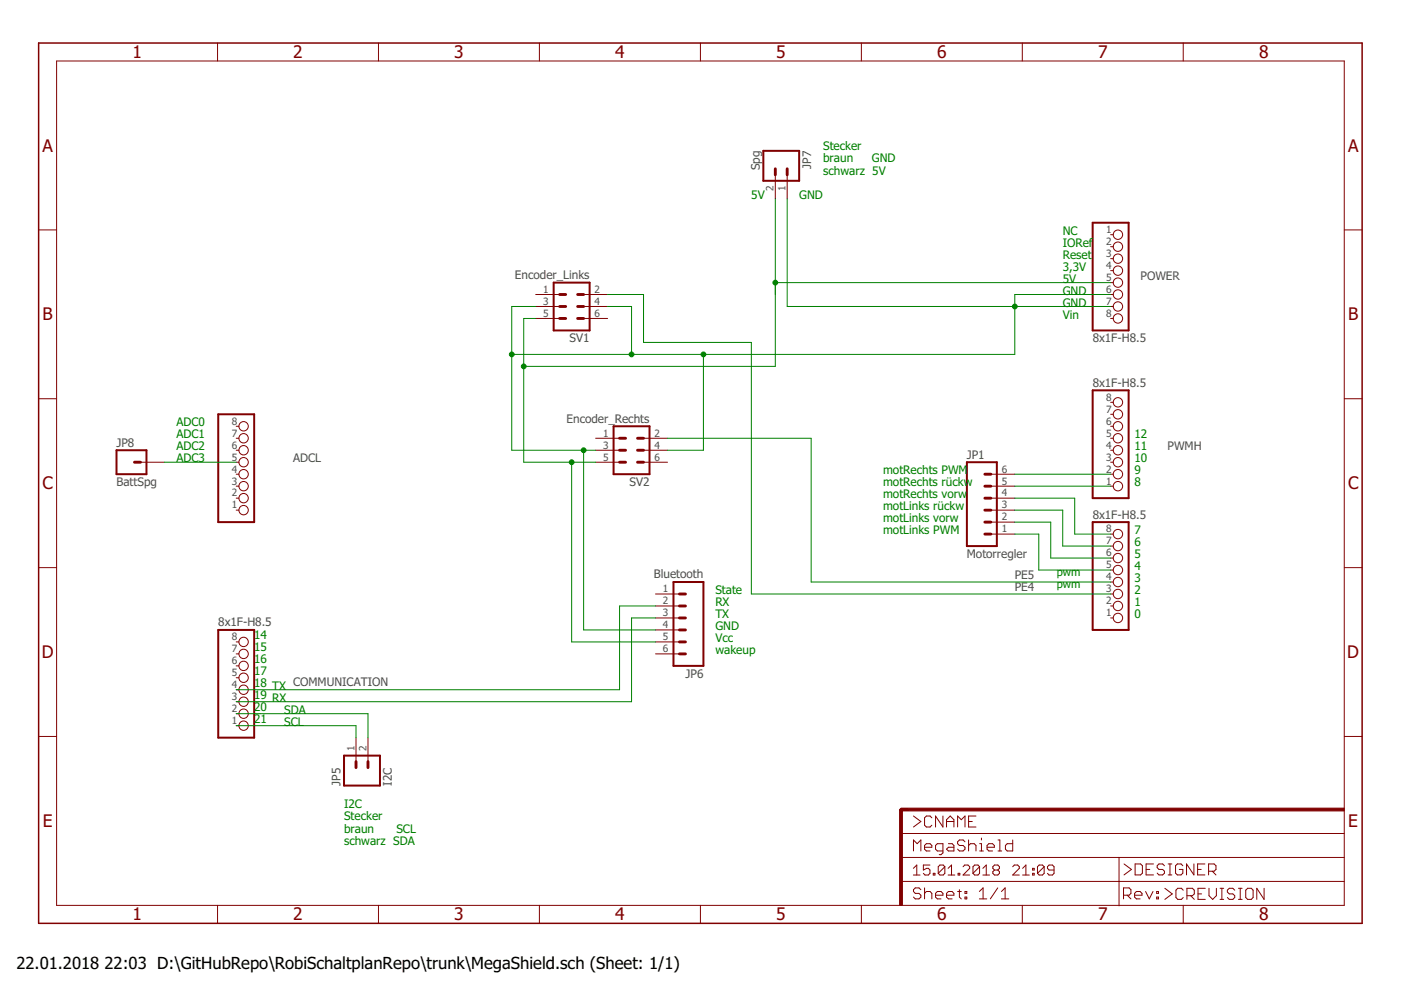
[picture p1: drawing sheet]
<?xml version="1.0" encoding="utf-8"?>
<!DOCTYPE eagle SYSTEM "eagle.dtd">
<!--
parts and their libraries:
SparkFun-Aesthetics: Licensing: Creative Commons ShareAlike 4.0 International - https://creativecommons.org/licenses/by-sa/4.0
-->
<eagle version="8.5.1">
<drawing>
<settings>
<setting alwaysvectorfont="no"/>
<setting keepoldvectorfont="yes"/>
<setting verticaltext="up"/>
</settings>
<grid distance="0.1" unitdist="inch" unit="inch" style="lines" multiple="1" display="no" altdistance="0.01" altunitdist="inch" altunit="inch"/>
<schematic xreflabel="%F%N/%S.%C%R" xrefpart="/%S.%C%R">
<libraries>
<library name="SparkFun-Aesthetics">
<symbols>
<symbol name="FR-A4L">
<rectangle x1="178.7652" y1="0" x2="179.3748" y2="20.32" layer="94"/>
<rectangle x1="225.7552" y1="-26.67" x2="226.3648" y2="67.31" layer="94" rot="R90"/>
<wire x1="225.29" y1="-0.1" x2="225.29" y2="5.08" width="0.1016" layer="94"/>
<wire x1="225.29" y1="5.08" x2="273.05" y2="5.08" width="0.1016" layer="94"/>
<wire x1="225.29" y1="5.08" x2="179.07" y2="5.08" width="0.1016" layer="94"/>
<wire x1="179.07" y1="10.16" x2="225.29" y2="10.16" width="0.1016" layer="94"/>
<wire x1="225.29" y1="10.16" x2="273.05" y2="10.16" width="0.1016" layer="94"/>
<wire x1="179.07" y1="15.24" x2="273.05" y2="15.24" width="0.1016" layer="94"/>
<wire x1="225.29" y1="5.08" x2="225.29" y2="10.16" width="0.1016" layer="94"/>
<wire x1="179.07" y1="19.05" x2="179.07" y2="20.32" width="0.6096" layer="94"/>
<wire x1="179.07" y1="20.32" x2="180.34" y2="20.32" width="0.6096" layer="94"/>
<text x="181.61" y="11.43" size="2.54" layer="94" font="vector">&gt;DRAWING_NAME</text>
<text x="181.61" y="6.35" size="2.286" layer="94" font="vector">&gt;LAST_DATE_TIME</text>
<text x="195.58" y="1.27" size="2.54" layer="94" font="vector">&gt;SHEET</text>
<text x="181.61" y="1.27" size="2.54" layer="94" font="vector">Sheet:</text>
<text x="181.61" y="16.51" size="2.54" layer="94" font="vector">&gt;CNAME</text>
<text x="226.16" y="1.27" size="2.54" layer="94" font="vector">Rev:</text>
<text x="226.26" y="6.35" size="2.54" layer="94" font="vector">&gt;DESIGNER</text>
<text x="234.92" y="1.17" size="2.54" layer="94" font="vector">&gt;CREVISION</text>
<frame x1="-3.81" y1="-3.81" x2="276.86" y2="182.88" columns="8" rows="5" layer="94"/>
</symbol>
</symbols>
<devicesets>
<deviceset name="FRAME-A4L" prefix="FRAME">
<gates>
<gate name="G$1" symbol="FR-A4L" x="0" y="0"/>
</gates>
<devices>
<device name="">
<technologies>
<technology name=""/>
</technologies>
</device>
</devices>
</deviceset>
</devicesets>
</library>
<library name="SparkFun-Connectors">
<symbols>
<symbol name="M02">
<wire x1="3.81" y1="-2.54" x2="-2.54" y2="-2.54" width="0.4064" layer="94"/>
<wire x1="1.27" y1="2.54" x2="2.54" y2="2.54" width="0.6096" layer="94"/>
<wire x1="1.27" y1="0" x2="2.54" y2="0" width="0.6096" layer="94"/>
<wire x1="-2.54" y1="5.08" x2="-2.54" y2="-2.54" width="0.4064" layer="94"/>
<wire x1="3.81" y1="-2.54" x2="3.81" y2="5.08" width="0.4064" layer="94"/>
<wire x1="-2.54" y1="5.08" x2="3.81" y2="5.08" width="0.4064" layer="94"/>
<text x="-2.54" y="-5.08" size="1.778" layer="96">&gt;VALUE</text>
<text x="-2.54" y="5.842" size="1.778" layer="95">&gt;NAME</text>
<pin name="1" x="7.62" y="0" visible="pad" length="middle" direction="pas" swaplevel="1" rot="R180"/>
<pin name="2" x="7.62" y="2.54" visible="pad" length="middle" direction="pas" swaplevel="1" rot="R180"/>
</symbol>
<symbol name="M06">
<wire x1="1.27" y1="-7.62" x2="-5.08" y2="-7.62" width="0.4064" layer="94"/>
<wire x1="-1.27" y1="0" x2="0" y2="0" width="0.6096" layer="94"/>
<wire x1="-1.27" y1="-2.54" x2="0" y2="-2.54" width="0.6096" layer="94"/>
<wire x1="-1.27" y1="-5.08" x2="0" y2="-5.08" width="0.6096" layer="94"/>
<wire x1="-5.08" y1="10.16" x2="-5.08" y2="-7.62" width="0.4064" layer="94"/>
<wire x1="1.27" y1="-7.62" x2="1.27" y2="10.16" width="0.4064" layer="94"/>
<wire x1="-5.08" y1="10.16" x2="1.27" y2="10.16" width="0.4064" layer="94"/>
<wire x1="-1.27" y1="5.08" x2="0" y2="5.08" width="0.6096" layer="94"/>
<wire x1="-1.27" y1="2.54" x2="0" y2="2.54" width="0.6096" layer="94"/>
<wire x1="-1.27" y1="7.62" x2="0" y2="7.62" width="0.6096" layer="94"/>
<text x="-5.08" y="-10.16" size="1.778" layer="96">&gt;VALUE</text>
<text x="-5.08" y="10.922" size="1.778" layer="95">&gt;NAME</text>
<pin name="1" x="5.08" y="-5.08" visible="pad" length="middle" direction="pas" swaplevel="1" rot="R180"/>
<pin name="2" x="5.08" y="-2.54" visible="pad" length="middle" direction="pas" swaplevel="1" rot="R180"/>
<pin name="3" x="5.08" y="0" visible="pad" length="middle" direction="pas" swaplevel="1" rot="R180"/>
<pin name="4" x="5.08" y="2.54" visible="pad" length="middle" direction="pas" swaplevel="1" rot="R180"/>
<pin name="5" x="5.08" y="5.08" visible="pad" length="middle" direction="pas" swaplevel="1" rot="R180"/>
<pin name="6" x="5.08" y="7.62" visible="pad" length="middle" direction="pas" swaplevel="1" rot="R180"/>
</symbol>
<symbol name="M01">
<wire x1="3.81" y1="-2.54" x2="-2.54" y2="-2.54" width="0.4064" layer="94"/>
<wire x1="1.27" y1="0" x2="2.54" y2="0" width="0.6096" layer="94"/>
<wire x1="-2.54" y1="2.54" x2="-2.54" y2="-2.54" width="0.4064" layer="94"/>
<wire x1="3.81" y1="-2.54" x2="3.81" y2="2.54" width="0.4064" layer="94"/>
<wire x1="-2.54" y1="2.54" x2="3.81" y2="2.54" width="0.4064" layer="94"/>
<text x="-2.54" y="-5.08" size="1.778" layer="96">&gt;VALUE</text>
<text x="-2.54" y="3.302" size="1.778" layer="95">&gt;NAME</text>
<pin name="1" x="7.62" y="0" visible="off" length="middle" direction="pas" swaplevel="1" rot="R180"/>
</symbol>
</symbols>
<devicesets>
<deviceset name="M02" prefix="JP">
<gates>
<gate name="G$1" symbol="M02" x="-2.54" y="0"/>
</gates>
<devices>
<device name="PTH" package="1X02">
<connects>
<connect gate="G$1" pin="1" pad="1"/>
<connect gate="G$1" pin="2" pad="2"/>
</connects>
<technologies>
<technology name=""/>
</technologies>
</device>
<device name="POLAR" package="MOLEX-1X2">
<connects>
<connect gate="G$1" pin="1" pad="1"/>
<connect gate="G$1" pin="2" pad="2"/>
</connects>
<technologies>
<technology name=""/>
</technologies>
</device>
<device name="3.5MM" package="SCREWTERMINAL-3.5MM-2">
<connects>
<connect gate="G$1" pin="1" pad="1"/>
<connect gate="G$1" pin="2" pad="2"/>
</connects>
<technologies>
<technology name="">
<attribute name="PROD_ID" value="CONN-08399" constant="no"/>
</technology>
</technologies>
</device>
<device name="-JST-2MM-SMT" package="JST-2-SMD">
<connects>
<connect gate="G$1" pin="1" pad="2"/>
<connect gate="G$1" pin="2" pad="1"/>
</connects>
<technologies>
<technology name="">
<attribute name="PROD_ID" value="CONN-08352"/>
</technology>
</technologies>
</device>
<device name="PTH2" package="1X02_BIG">
<connects>
<connect gate="G$1" pin="1" pad="P$1"/>
<connect gate="G$1" pin="2" pad="P$2"/>
</connects>
<technologies>
<technology name=""/>
</technologies>
</device>
<device name="4UCON-15767" package="JST-2-SMD-VERT">
<connects>
<connect gate="G$1" pin="1" pad="GND"/>
<connect gate="G$1" pin="2" pad="VCC"/>
</connects>
<technologies>
<technology name=""/>
</technologies>
</device>
<device name="ROCKER" package="R_SW_TH">
<connects>
<connect gate="G$1" pin="1" pad="P$3"/>
<connect gate="G$1" pin="2" pad="P$4"/>
</connects>
<technologies>
<technology name=""/>
</technologies>
</device>
<device name="5MM" package="SCREWTERMINAL-5MM-2">
<connects>
<connect gate="G$1" pin="1" pad="1"/>
<connect gate="G$1" pin="2" pad="2"/>
</connects>
<technologies>
<technology name="">
<attribute name="STOREFRONT_ID" value="PRT-08432" constant="no"/>
</technology>
</technologies>
</device>
<device name="LOCK" package="1X02_LOCK">
<connects>
<connect gate="G$1" pin="1" pad="1"/>
<connect gate="G$1" pin="2" pad="2"/>
</connects>
<technologies>
<technology name=""/>
</technologies>
</device>
<device name="POLAR_LOCK" package="MOLEX-1X2_LOCK">
<connects>
<connect gate="G$1" pin="1" pad="1"/>
<connect gate="G$1" pin="2" pad="2"/>
</connects>
<technologies>
<technology name=""/>
</technologies>
</device>
<device name="LOCK_LONGPADS" package="1X02_LOCK_LONGPADS">
<connects>
<connect gate="G$1" pin="1" pad="1"/>
<connect gate="G$1" pin="2" pad="2"/>
</connects>
<technologies>
<technology name=""/>
</technologies>
</device>
<device name="3.5MM_LOCK" package="SCREWTERMINAL-3.5MM-2_LOCK">
<connects>
<connect gate="G$1" pin="1" pad="1"/>
<connect gate="G$1" pin="2" pad="2"/>
</connects>
<technologies>
<technology name="">
<attribute name="PROD_ID" value="CONN-08399" constant="no"/>
</technology>
</technologies>
</device>
<device name="PTH3" package="1X02_LONGPADS">
<connects>
<connect gate="G$1" pin="1" pad="1"/>
<connect gate="G$1" pin="2" pad="2"/>
</connects>
<technologies>
<technology name=""/>
</technologies>
</device>
<device name="1X02_NO_SILK" package="1X02_NO_SILK">
<connects>
<connect gate="G$1" pin="1" pad="1"/>
<connect gate="G$1" pin="2" pad="2"/>
</connects>
<technologies>
<technology name=""/>
</technologies>
</device>
<device name="JST-PTH-2" package="JST-2-PTH">
<connects>
<connect gate="G$1" pin="1" pad="1"/>
<connect gate="G$1" pin="2" pad="2"/>
</connects>
<technologies>
<technology name="">
<attribute name="PROD_ID" value="CONN-09863" constant="no"/>
<attribute name="SKU" value="PRT-09914" constant="no"/>
</technology>
</technologies>
</device>
<device name="PTH4" package="1X02_XTRA_BIG">
<connects>
<connect gate="G$1" pin="1" pad="1"/>
<connect gate="G$1" pin="2" pad="2"/>
</connects>
<technologies>
<technology name=""/>
</technologies>
</device>
<device name="POGO_PIN_HOLES_ONLY" package="1X02_PP_HOLES_ONLY">
<connects>
<connect gate="G$1" pin="1" pad="1"/>
<connect gate="G$1" pin="2" pad="2"/>
</connects>
<technologies>
<technology name=""/>
</technologies>
</device>
<device name="3.5MM-NO_SILK" package="SCREWTERMINAL-3.5MM-2-NS">
<connects>
<connect gate="G$1" pin="1" pad="1"/>
<connect gate="G$1" pin="2" pad="2"/>
</connects>
<technologies>
<technology name="">
<attribute name="PROD_ID" value="CONN-08399" constant="no"/>
</technology>
</technologies>
</device>
<device name="-JST-2-PTH-NO_SILK" package="JST-2-PTH-NS">
<connects>
<connect gate="G$1" pin="1" pad="1"/>
<connect gate="G$1" pin="2" pad="2"/>
</connects>
<technologies>
<technology name=""/>
</technologies>
</device>
<device name="JST-PTH-2-KIT" package="JST-2-PTH-KIT">
<connects>
<connect gate="G$1" pin="1" pad="1"/>
<connect gate="G$1" pin="2" pad="2"/>
</connects>
<technologies>
<technology name=""/>
</technologies>
</device>
<device name="SPRING-2.54-RA" package="SPRINGTERMINAL-2.54MM-2">
<connects>
<connect gate="G$1" pin="1" pad="1"/>
<connect gate="G$1" pin="2" pad="2"/>
</connects>
<technologies>
<technology name=""/>
</technologies>
</device>
<device name="2.54MM_SCREWTERM" package="1X02_2.54_SCREWTERM">
<connects>
<connect gate="G$1" pin="1" pad="P1"/>
<connect gate="G$1" pin="2" pad="P2"/>
</connects>
<technologies>
<technology name=""/>
</technologies>
</device>
<device name="JST-PTH-VERT" package="JST-2-PTH-VERT">
<connects>
<connect gate="G$1" pin="1" pad="1"/>
<connect gate="G$1" pin="2" pad="2"/>
</connects>
<technologies>
<technology name=""/>
</technologies>
</device>
</devices>
</deviceset>
<deviceset name="M06" prefix="JP" uservalue="yes">
<gates>
<gate name="G$1" symbol="M06" x="-2.54" y="0"/>
</gates>
<devices>
<device name="SILK_FEMALE_PTH" package="1X06">
<connects>
<connect gate="G$1" pin="1" pad="1"/>
<connect gate="G$1" pin="2" pad="2"/>
<connect gate="G$1" pin="3" pad="3"/>
<connect gate="G$1" pin="4" pad="4"/>
<connect gate="G$1" pin="5" pad="5"/>
<connect gate="G$1" pin="6" pad="6"/>
</connects>
<technologies>
<technology name="">
<attribute name="PROD_ID" value="CONN-08437"/>
</technology>
</technologies>
</device>
<device name="POLAR" package="MOLEX-1X6">
<connects>
<connect gate="G$1" pin="1" pad="1"/>
<connect gate="G$1" pin="2" pad="2"/>
<connect gate="G$1" pin="3" pad="3"/>
<connect gate="G$1" pin="4" pad="4"/>
<connect gate="G$1" pin="5" pad="5"/>
<connect gate="G$1" pin="6" pad="6"/>
</connects>
<technologies>
<technology name=""/>
</technologies>
</device>
<device name="RA" package="MOLEX-1X6-RA">
<connects>
<connect gate="G$1" pin="1" pad="1"/>
<connect gate="G$1" pin="2" pad="2"/>
<connect gate="G$1" pin="3" pad="3"/>
<connect gate="G$1" pin="4" pad="4"/>
<connect gate="G$1" pin="5" pad="5"/>
<connect gate="G$1" pin="6" pad="6"/>
</connects>
<technologies>
<technology name=""/>
</technologies>
</device>
<device name="SMD" package="1X06-SMD">
<connects>
<connect gate="G$1" pin="1" pad="1"/>
<connect gate="G$1" pin="2" pad="2"/>
<connect gate="G$1" pin="3" pad="3"/>
<connect gate="G$1" pin="4" pad="4"/>
<connect gate="G$1" pin="5" pad="5"/>
<connect gate="G$1" pin="6" pad="6"/>
</connects>
<technologies>
<technology name="">
<attribute name="PROD_ID" value="CONN-08971" constant="no"/>
<attribute name="VALUE" value="RA 6Pin SMD" constant="no"/>
</technology>
</technologies>
</device>
<device name="LOCK" package="1X06_LOCK">
<connects>
<connect gate="G$1" pin="1" pad="1"/>
<connect gate="G$1" pin="2" pad="2"/>
<connect gate="G$1" pin="3" pad="3"/>
<connect gate="G$1" pin="4" pad="4"/>
<connect gate="G$1" pin="5" pad="5"/>
<connect gate="G$1" pin="6" pad="6"/>
</connects>
<technologies>
<technology name=""/>
</technologies>
</device>
<device name="LOCK_LONGPADS" package="1X06_LOCK_LONGPADS">
<connects>
<connect gate="G$1" pin="1" pad="1"/>
<connect gate="G$1" pin="2" pad="2"/>
<connect gate="G$1" pin="3" pad="3"/>
<connect gate="G$1" pin="4" pad="4"/>
<connect gate="G$1" pin="5" pad="5"/>
<connect gate="G$1" pin="6" pad="6"/>
</connects>
<technologies>
<technology name=""/>
</technologies>
</device>
<device name="POLAR_LOCK" package="MOLEX-1X6_LOCK">
<connects>
<connect gate="G$1" pin="1" pad="1"/>
<connect gate="G$1" pin="2" pad="2"/>
<connect gate="G$1" pin="3" pad="3"/>
<connect gate="G$1" pin="4" pad="4"/>
<connect gate="G$1" pin="5" pad="5"/>
<connect gate="G$1" pin="6" pad="6"/>
</connects>
<technologies>
<technology name=""/>
</technologies>
</device>
<device name="RA_LOCK" package="MOLEX-1X6-RA_LOCK">
<connects>
<connect gate="G$1" pin="1" pad="1"/>
<connect gate="G$1" pin="2" pad="2"/>
<connect gate="G$1" pin="3" pad="3"/>
<connect gate="G$1" pin="4" pad="4"/>
<connect gate="G$1" pin="5" pad="5"/>
<connect gate="G$1" pin="6" pad="6"/>
</connects>
<technologies>
<technology name=""/>
</technologies>
</device>
<device name="SIP_LOCK" package="1X06-SIP_LOCK">
<connects>
<connect gate="G$1" pin="1" pad="1"/>
<connect gate="G$1" pin="2" pad="2"/>
<connect gate="G$1" pin="3" pad="3"/>
<connect gate="G$1" pin="4" pad="4"/>
<connect gate="G$1" pin="5" pad="5"/>
<connect gate="G$1" pin="6" pad="6"/>
</connects>
<technologies>
<technology name=""/>
</technologies>
</device>
<device name="FEMALE_LOCK" package="1X06_FEMALE_LOCK.010">
<connects>
<connect gate="G$1" pin="1" pad="1"/>
<connect gate="G$1" pin="2" pad="2"/>
<connect gate="G$1" pin="3" pad="3"/>
<connect gate="G$1" pin="4" pad="4"/>
<connect gate="G$1" pin="5" pad="5"/>
<connect gate="G$1" pin="6" pad="6"/>
</connects>
<technologies>
<technology name=""/>
</technologies>
</device>
<device name="LONGPADS" package="1X06_LONGPADS">
<connects>
<connect gate="G$1" pin="1" pad="1"/>
<connect gate="G$1" pin="2" pad="2"/>
<connect gate="G$1" pin="3" pad="3"/>
<connect gate="G$1" pin="4" pad="4"/>
<connect gate="G$1" pin="5" pad="5"/>
<connect gate="G$1" pin="6" pad="6"/>
</connects>
<technologies>
<technology name=""/>
</technologies>
</device>
<device name="1X06-SMD_EDGE_FEMALE" package="1X06-SMD_EDGE">
<connects>
<connect gate="G$1" pin="1" pad="1"/>
<connect gate="G$1" pin="2" pad="2"/>
<connect gate="G$1" pin="3" pad="3"/>
<connect gate="G$1" pin="4" pad="4"/>
<connect gate="G$1" pin="5" pad="5"/>
<connect gate="G$1" pin="6" pad="6"/>
</connects>
<technologies>
<technology name=""/>
</technologies>
</device>
<device name="3.5MM-6" package="SCREWTERMINAL-3.5MM-6">
<connects>
<connect gate="G$1" pin="1" pad="1"/>
<connect gate="G$1" pin="2" pad="2"/>
<connect gate="G$1" pin="3" pad="3"/>
<connect gate="G$1" pin="4" pad="4"/>
<connect gate="G$1" pin="5" pad="5"/>
<connect gate="G$1" pin="6" pad="6"/>
</connects>
<technologies>
<technology name=""/>
</technologies>
</device>
<device name="SMDF" package="1X06-SMD-FEMALE">
<connects>
<connect gate="G$1" pin="1" pad="1"/>
<connect gate="G$1" pin="2" pad="2"/>
<connect gate="G$1" pin="3" pad="3"/>
<connect gate="G$1" pin="4" pad="4"/>
<connect gate="G$1" pin="5" pad="5"/>
<connect gate="G$1" pin="6" pad="6"/>
</connects>
<technologies>
<technology name=""/>
</technologies>
</device>
<device name="SMD-FEMALE-V2" package="1X06-SMD-FEMALE-V2">
<connects>
<connect gate="G$1" pin="1" pad="1"/>
<connect gate="G$1" pin="2" pad="2"/>
<connect gate="G$1" pin="3" pad="3"/>
<connect gate="G$1" pin="4" pad="4"/>
<connect gate="G$1" pin="5" pad="5"/>
<connect gate="G$1" pin="6" pad="6"/>
</connects>
<technologies>
<technology name=""/>
</technologies>
</device>
<device name="POGOPIN_HOLES_ONLY" package="1X06_HOLES_ONLY">
<connects>
<connect gate="G$1" pin="1" pad="1"/>
<connect gate="G$1" pin="2" pad="2"/>
<connect gate="G$1" pin="3" pad="3"/>
<connect gate="G$1" pin="4" pad="4"/>
<connect gate="G$1" pin="5" pad="5"/>
<connect gate="G$1" pin="6" pad="6"/>
</connects>
<technologies>
<technology name="">
<attribute name="PROD_ID" value="CONN-08437"/>
</technology>
</technologies>
</device>
<device name="SMD-STRAIGHT-FEMALE" package="1X06_SMD_STRAIGHT">
<connects>
<connect gate="G$1" pin="1" pad="1"/>
<connect gate="G$1" pin="2" pad="2"/>
<connect gate="G$1" pin="3" pad="3"/>
<connect gate="G$1" pin="4" pad="4"/>
<connect gate="G$1" pin="5" pad="5"/>
<connect gate="G$1" pin="6" pad="6"/>
</connects>
<technologies>
<technology name="">
<attribute name="PROD_ID" value="CONN-10203"/>
</technology>
</technologies>
</device>
<device name="SMD-STRAIGHT-ALT-FEMALE" package="1X06_SMD_STRAIGHT_ALT">
<connects>
<connect gate="G$1" pin="1" pad="1"/>
<connect gate="G$1" pin="2" pad="2"/>
<connect gate="G$1" pin="3" pad="3"/>
<connect gate="G$1" pin="4" pad="4"/>
<connect gate="G$1" pin="5" pad="5"/>
<connect gate="G$1" pin="6" pad="6"/>
</connects>
<technologies>
<technology name="">
<attribute name="PROD_ID" value="CONN-10203"/>
</technology>
</technologies>
</device>
<device name="SMD-STRAIGHT-COMBO-FEMALE" package="1X06_SMD_STRAIGHT_COMBO">
<connects>
<connect gate="G$1" pin="1" pad="1"/>
<connect gate="G$1" pin="2" pad="2"/>
<connect gate="G$1" pin="3" pad="3"/>
<connect gate="G$1" pin="4" pad="4"/>
<connect gate="G$1" pin="5" pad="5"/>
<connect gate="G$1" pin="6" pad="6"/>
</connects>
<technologies>
<technology name="">
<attribute name="PROD_ID" value="CONN-10203"/>
</technology>
</technologies>
</device>
<device name="VERNIER-ANALOG" package="BTA">
<connects>
<connect gate="G$1" pin="1" pad="1"/>
<connect gate="G$1" pin="2" pad="2"/>
<connect gate="G$1" pin="3" pad="3"/>
<connect gate="G$1" pin="4" pad="4"/>
<connect gate="G$1" pin="5" pad="5"/>
<connect gate="G$1" pin="6" pad="6"/>
</connects>
<technologies>
<technology name=""/>
</technologies>
</device>
<device name="VERNIER-DIGITAL" package="BTD">
<connects>
<connect gate="G$1" pin="1" pad="1"/>
<connect gate="G$1" pin="2" pad="2"/>
<connect gate="G$1" pin="3" pad="3"/>
<connect gate="G$1" pin="4" pad="4"/>
<connect gate="G$1" pin="5" pad="5"/>
<connect gate="G$1" pin="6" pad="6"/>
</connects>
<technologies>
<technology name=""/>
</technologies>
</device>
<device name="SMD_MALE" package="1X06_SMD_MALE">
<connects>
<connect gate="G$1" pin="1" pad="1"/>
<connect gate="G$1" pin="2" pad="2"/>
<connect gate="G$1" pin="3" pad="3"/>
<connect gate="G$1" pin="4" pad="4"/>
<connect gate="G$1" pin="5" pad="5"/>
<connect gate="G$1" pin="6" pad="6"/>
</connects>
<technologies>
<technology name="">
<attribute name="PROD_ID" value="CONN-11293"/>
</technology>
</technologies>
</device>
<device name="SMD-1MM" package="1X06-1MM">
<connects>
<connect gate="G$1" pin="1" pad="1"/>
<connect gate="G$1" pin="2" pad="2"/>
<connect gate="G$1" pin="3" pad="3"/>
<connect gate="G$1" pin="4" pad="4"/>
<connect gate="G$1" pin="5" pad="5"/>
<connect gate="G$1" pin="6" pad="6"/>
</connects>
<technologies>
<technology name=""/>
</technologies>
</device>
<device name="NO_SILK_FEMALE_PTH" package="1X06_NO_SILK">
<connects>
<connect gate="G$1" pin="1" pad="1"/>
<connect gate="G$1" pin="2" pad="2"/>
<connect gate="G$1" pin="3" pad="3"/>
<connect gate="G$1" pin="4" pad="4"/>
<connect gate="G$1" pin="5" pad="5"/>
<connect gate="G$1" pin="6" pad="6"/>
</connects>
<technologies>
<technology name="">
<attribute name="PROD_ID" value="CONN-08437"/>
</technology>
</technologies>
</device>
</devices>
</deviceset>
<deviceset name="M01" prefix="JP">
<gates>
<gate name="G$1" symbol="M01" x="0" y="0"/>
</gates>
<devices>
<device name="PTH_LONGPAD" package="1X01_LONGPAD">
<connects>
<connect gate="G$1" pin="1" pad="1"/>
</connects>
<technologies>
<technology name=""/>
</technologies>
</device>
<device name="SMD" package="LUXEON-PAD">
<connects>
<connect gate="G$1" pin="1" pad="P$1"/>
</connects>
<technologies>
<technology name=""/>
</technologies>
</device>
<device name="-SMTSO-256-ET" package="SMTSO-256-ET">
<connects>
<connect gate="G$1" pin="1" pad="P$1"/>
</connects>
<technologies>
<technology name=""/>
</technologies>
</device>
<device name="SMTRA-256-8-6" package="SMTRA-256-8-6">
<connects>
<connect gate="G$1" pin="1" pad="P$1"/>
</connects>
<technologies>
<technology name=""/>
</technologies>
</device>
<device name="SMDNS" package="1X01NS">
<connects>
<connect gate="G$1" pin="1" pad="1"/>
</connects>
<technologies>
<technology name=""/>
</technologies>
</device>
<device name="PTH" package="1X01">
<connects>
<connect gate="G$1" pin="1" pad="1"/>
</connects>
<technologies>
<technology name=""/>
</technologies>
</device>
<device name="PTH_2MM" package="1X01_2MM">
<connects>
<connect gate="G$1" pin="1" pad="1"/>
</connects>
<technologies>
<technology name=""/>
</technologies>
</device>
<device name="OFFSET" package="1X01_OFFSET">
<connects>
<connect gate="G$1" pin="1" pad="1"/>
</connects>
<technologies>
<technology name=""/>
</technologies>
</device>
<device name="SMD-4.5X1.5" package="PAD-1.5X4.5">
<connects>
<connect gate="G$1" pin="1" pad="P$1"/>
</connects>
<technologies>
<technology name=""/>
</technologies>
</device>
<device name="POGOPIN_HOLE_LARGE" package="1X01_POGOPIN_HOLE_LARGE">
<connects>
<connect gate="G$1" pin="1" pad="1"/>
</connects>
<technologies>
<technology name=""/>
</technologies>
</device>
<device name="POGOPIN_HOLE_0.58" package="1X01_POGOPIN_HOLE_0.58">
<connects>
<connect gate="G$1" pin="1" pad="1"/>
</connects>
<technologies>
<technology name=""/>
</technologies>
</device>
<device name="SNAP-FEMALE" package="SNAP-FEMALE">
<connects>
<connect gate="G$1" pin="1" pad="1"/>
</connects>
<technologies>
<technology name=""/>
</technologies>
</device>
<device name="SNAP-MALE" package="SNAP-MALE">
<connects>
<connect gate="G$1" pin="1" pad="2"/>
</connects>
<technologies>
<technology name=""/>
</technologies>
</device>
<device name="SPRING-CONN" package="SPRING-CONNECTOR">
<connects>
<connect gate="G$1" pin="1" pad="P$2"/>
</connects>
<technologies>
<technology name=""/>
</technologies>
</device>
<device name="NOSILK-KIT" package="1X01NS-KIT">
<connects>
<connect gate="G$1" pin="1" pad="1"/>
</connects>
<technologies>
<technology name=""/>
</technologies>
</device>
</devices>
</deviceset>
</devicesets>
</library>
<library name="con-ml">
<symbols>
<symbol name="06P">
<wire x1="3.81" y1="-5.08" x2="-3.81" y2="-5.08" width="0.4064" layer="94"/>
<wire x1="-3.81" y1="5.08" x2="-3.81" y2="-5.08" width="0.4064" layer="94"/>
<wire x1="3.81" y1="-5.08" x2="3.81" y2="5.08" width="0.4064" layer="94"/>
<wire x1="-3.81" y1="5.08" x2="3.81" y2="5.08" width="0.4064" layer="94"/>
<wire x1="1.27" y1="2.54" x2="2.54" y2="2.54" width="0.6096" layer="94"/>
<wire x1="1.27" y1="0" x2="2.54" y2="0" width="0.6096" layer="94"/>
<wire x1="1.27" y1="-2.54" x2="2.54" y2="-2.54" width="0.6096" layer="94"/>
<wire x1="-2.54" y1="2.54" x2="-1.27" y2="2.54" width="0.6096" layer="94"/>
<wire x1="-2.54" y1="0" x2="-1.27" y2="0" width="0.6096" layer="94"/>
<wire x1="-2.54" y1="-2.54" x2="-1.27" y2="-2.54" width="0.6096" layer="94"/>
<text x="-3.81" y="-7.62" size="1.778" layer="96">&gt;VALUE</text>
<text x="-3.81" y="5.842" size="1.778" layer="95">&gt;NAME</text>
<pin name="1" x="7.62" y="-2.54" visible="pad" length="middle" direction="pas" rot="R180"/>
<pin name="2" x="-7.62" y="-2.54" visible="pad" length="middle" direction="pas"/>
<pin name="3" x="7.62" y="0" visible="pad" length="middle" direction="pas" rot="R180"/>
<pin name="4" x="-7.62" y="0" visible="pad" length="middle" direction="pas"/>
<pin name="5" x="7.62" y="2.54" visible="pad" length="middle" direction="pas" rot="R180"/>
<pin name="6" x="-7.62" y="2.54" visible="pad" length="middle" direction="pas"/>
</symbol>
</symbols>
<devicesets>
<deviceset name="ML6" prefix="SV" uservalue="yes">
<gates>
<gate name="1" symbol="06P" x="0" y="0"/>
</gates>
<devices>
<device name="" package="ML6">
<connects>
<connect gate="1" pin="1" pad="1"/>
<connect gate="1" pin="2" pad="2"/>
<connect gate="1" pin="3" pad="3"/>
<connect gate="1" pin="4" pad="4"/>
<connect gate="1" pin="5" pad="5"/>
<connect gate="1" pin="6" pad="6"/>
</connects>
<technologies>
<technology name="">
<attribute name="MF" value="" constant="no"/>
<attribute name="MPN" value="" constant="no"/>
<attribute name="OC_FARNELL" value="unknown" constant="no"/>
<attribute name="OC_NEWARK" value="unknown" constant="no"/>
</technology>
</technologies>
</device>
</devices>
</deviceset>
</devicesets>
</library>
<library name="SmartPrj">
<symbols>
<symbol name="PINHD8">
<wire x1="-6.35" y1="-10.16" x2="1.27" y2="-10.16" width="0.4064" layer="94"/>
<wire x1="1.27" y1="-10.16" x2="1.27" y2="12.7" width="0.4064" layer="94"/>
<wire x1="1.27" y1="12.7" x2="-6.35" y2="12.7" width="0.4064" layer="94"/>
<wire x1="-6.35" y1="12.7" x2="-6.35" y2="-10.16" width="0.4064" layer="94"/>
<text x="-6.35" y="13.335" size="1.778" layer="95">&gt;NAME</text>
<text x="-6.35" y="-12.7" size="1.778" layer="96">&gt;VALUE</text>
<pin name="1" x="-2.54" y="10.16" visible="pad" length="short" direction="pas" function="dot"/>
<pin name="2" x="-2.54" y="7.62" visible="pad" length="short" direction="pas" function="dot"/>
<pin name="3" x="-2.54" y="5.08" visible="pad" length="short" direction="pas" function="dot"/>
<pin name="4" x="-2.54" y="2.54" visible="pad" length="short" direction="pas" function="dot"/>
<pin name="5" x="-2.54" y="0" visible="pad" length="short" direction="pas" function="dot"/>
<pin name="6" x="-2.54" y="-2.54" visible="pad" length="short" direction="pas" function="dot"/>
<pin name="7" x="-2.54" y="-5.08" visible="pad" length="short" direction="pas" function="dot"/>
<pin name="8" x="-2.54" y="-7.62" visible="pad" length="short" direction="pas" function="dot"/>
</symbol>
</symbols>
<devicesets>
<deviceset name="PINHD-1X8" prefix="JP" uservalue="yes">
<gates>
<gate name="A" symbol="PINHD8" x="0" y="0"/>
</gates>
<devices>
<device name="" package="1X08">
<connects>
<connect gate="A" pin="1" pad="1"/>
<connect gate="A" pin="2" pad="2"/>
<connect gate="A" pin="3" pad="3"/>
<connect gate="A" pin="4" pad="4"/>
<connect gate="A" pin="5" pad="5"/>
<connect gate="A" pin="6" pad="6"/>
<connect gate="A" pin="7" pad="7"/>
<connect gate="A" pin="8" pad="8"/>
</connects>
<technologies>
<technology name=""/>
</technologies>
</device>
</devices>
</deviceset>
</devicesets>
</library>
</libraries>
<attributes>
</attributes>
<variantdefs>
</variantdefs>
<classes>
<class number="0" name="default" width="0.2032" drill="0.4064">
<clearance class="0" value="0.2032"/>
</class>
<class number="1" name="power" width="0.6096" drill="0.4064">
<clearance class="1" value="0.2032"/>
</class>
<class number="2" name="gnd" width="0.3048" drill="0.4064">
<clearance class="2" value="0.2032"/>
</class>
<class number="3" name="power usb" width="0.508" drill="0.4064">
<clearance class="3" value="0.2032"/>
</class>
</classes>
<parts>
<part name="FRAME1" library="SparkFun-Aesthetics" deviceset="FRAME-A4L" device=""/>
<part name="JP5" library="SparkFun-Connectors" deviceset="M02" device="-JST-2MM-SMT" value="I2C"/>
<part name="JP6" library="SparkFun-Connectors" deviceset="M06" device="LOCK" value="Bluetooth"/>
<part name="SV1" library="con-ml" deviceset="ML6" device="" value="Encoder_Links"/>
<part name="SV2" library="con-ml" deviceset="ML6" device="" value="Encoder_Rechts"/>
<part name="JP7" library="SparkFun-Connectors" deviceset="M02" device="-JST-2MM-SMT" value="Spg"/>
<part name="JP8" library="SparkFun-Connectors" deviceset="M01" device="PTH" value="BattSpg"/>
<part name="PWML" library="SmartPrj" deviceset="PINHD-1X8" device="" value="8x1F-H8.5"/>
<part name="ADCL" library="SmartPrj" deviceset="PINHD-1X8" device="" value="8x1F-H8.5"/>
<part name="COMMUNICATION" library="SmartPrj" deviceset="PINHD-1X8" device="" value="8x1F-H8.5"/>
<part name="POWER" library="SmartPrj" deviceset="PINHD-1X8" device="" value="8x1F-H8.5"/>
<part name="PWMH" library="SmartPrj" deviceset="PINHD-1X8" device="" value="8x1F-H8.5"/>
<part name="JP1" library="SparkFun-Connectors" deviceset="M06" device="LOCK" value="Motorregler"/>
</parts>
<sheets>
<sheet>
<plain>
<text x="134.62" y="50.8" size="1.778" layer="91">0</text>
<text x="134.62" y="53.34" size="1.778" layer="91">1</text>
<text x="134.62" y="55.88" size="1.778" layer="91">2</text>
<text x="134.62" y="58.42" size="1.778" layer="91">3</text>
<text x="134.62" y="60.96" size="1.778" layer="91">4</text>
<text x="134.62" y="63.5" size="1.778" layer="91">5</text>
<text x="134.62" y="66.04" size="1.778" layer="91">6</text>
<text x="134.62" y="68.58" size="1.778" layer="91">7</text>
<text x="-52.07" y="43.815" size="1.778" layer="91">15</text>
<text x="-52.07" y="41.275" size="1.778" layer="91">16</text>
<text x="-52.07" y="38.735" size="1.778" layer="91">17</text>
<text x="-52.07" y="36.195" size="1.778" layer="91">18</text>
<text x="-52.07" y="33.655" size="1.778" layer="91">19</text>
<text x="-52.07" y="31.115" size="1.778" layer="91">20</text>
<text x="-52.07" y="28.575" size="1.778" layer="91">21</text>
<text x="-52.07" y="46.355" size="1.778" layer="91">14</text>
<text x="118.11" y="57.15" size="1.6764" layer="91">pwm</text>
<text x="118.11" y="59.69" size="1.6764" layer="91">pwm</text>
<text x="119.38" y="121.92" size="1.778" layer="91">5V</text>
<text x="119.38" y="119.38" size="1.778" layer="91">GND</text>
<text x="119.38" y="116.84" size="1.778" layer="91">GND</text>
<text x="63.5" y="139.7" size="1.778" layer="91">GND</text>
<text x="53.34" y="139.7" size="1.778" layer="91">5V</text>
<text x="119.38" y="114.3" size="1.778" layer="91">Vin</text>
<text x="119.38" y="124.46" size="1.778" layer="91">3,3V</text>
<text x="119.38" y="127" size="1.778" layer="91">Reset</text>
<text x="119.38" y="129.54" size="1.778" layer="91">IORef</text>
<text x="119.38" y="132.08" size="1.778" layer="91">NC</text>
<text x="134.62" y="78.74" size="1.778" layer="91">8</text>
<text x="134.62" y="81.28" size="1.778" layer="91">9</text>
<text x="134.62" y="83.82" size="1.778" layer="91">10</text>
<text x="134.62" y="86.36" size="1.778" layer="91">11</text>
<text x="134.62" y="88.9" size="1.778" layer="91">12</text>
<text x="81.28" y="68.58" size="1.778" layer="91">motLinks PWM</text>
<text x="81.28" y="71.12" size="1.778" layer="91">motLinks vorw</text>
<text x="81.28" y="73.66" size="1.778" layer="91">motLinks rückw</text>
<text x="81.28" y="76.2" size="1.778" layer="91">motRechts vorw</text>
<text x="81.28" y="78.74" size="1.778" layer="91">motRechts rückw</text>
<text x="81.28" y="81.28" size="1.778" layer="91">motRechts PWM</text>
<text x="-45.72" y="27.94" size="1.778" layer="91">SCL</text>
<text x="-45.72" y="30.48" size="1.778" layer="91">SDA</text>
<text x="45.72" y="43.18" size="1.778" layer="91">wakeup</text>
<text x="45.72" y="45.72" size="1.778" layer="91">Vcc</text>
<text x="45.72" y="48.26" size="1.778" layer="91">GND</text>
<text x="45.72" y="50.8" size="1.778" layer="91">TX</text>
<text x="45.72" y="53.34" size="1.778" layer="91">RX</text>
<text x="45.72" y="55.88" size="1.778" layer="91">State</text>
<text x="-48.26" y="33.02" size="1.778" layer="91">RX</text>
<text x="-48.26" y="35.56" size="1.778" layer="91">TX</text>
<text x="-33.02" y="2.54" size="1.778" layer="91">I2C
Stecker
braun      SCL
schwarz  SDA</text>
<text x="68.58" y="144.78" size="1.778" layer="91">Stecker
braun     GND
schwarz  5V</text>
<text x="-68.58" y="83.82" size="1.778" layer="91">ADC3</text>
<text x="-68.58" y="91.44" size="1.778" layer="91">ADC0</text>
<text x="-68.58" y="88.9" size="1.778" layer="91">ADC1</text>
<text x="-68.58" y="86.36" size="1.778" layer="91">ADC2</text>
</plain>
<instances>
<instance part="FRAME1" gate="G$1" x="-93.98" y="-10.16"/>
<instance part="JP5" gate="G$1" x="-27.94" y="17.78" rot="R90"/>
<instance part="JP6" gate="G$1" x="38.1" y="50.8" rot="R180"/>
<instance part="SV1" gate="1" x="15.24" y="116.84" smashed="yes" rot="R180">
<attribute name="VALUE" x="19.05" y="124.46" size="1.778" layer="96" rot="R180"/>
<attribute name="NAME" x="19.05" y="110.998" size="1.778" layer="95" rot="R180"/>
</instance>
<instance part="SV2" gate="1" x="27.94" y="86.36" smashed="yes" rot="R180">
<attribute name="VALUE" x="31.75" y="93.98" size="1.778" layer="96" rot="R180"/>
<attribute name="NAME" x="31.75" y="80.518" size="1.778" layer="95" rot="R180"/>
</instance>
<instance part="JP7" gate="G$1" x="58.42" y="147.32" rot="R270"/>
<instance part="JP8" gate="G$1" x="-78.74" y="83.82"/>
<instance part="PWML" gate="A" x="132.08" y="60.96" smashed="yes" rot="MR180">
<attribute name="VALUE" x="125.73" y="73.66" size="1.778" layer="96" rot="MR180"/>
</instance>
<instance part="ADCL" gate="A" x="-53.34" y="83.82" smashed="yes" rot="MR180">
<attribute name="NAME" x="-43.815" y="85.725" size="1.778" layer="95" rot="MR180"/>
</instance>
<instance part="COMMUNICATION" gate="A" x="-53.34" y="38.1" smashed="yes" rot="MR180">
<attribute name="NAME" x="-43.815" y="38.1" size="1.778" layer="95" rot="MR180"/>
<attribute name="VALUE" x="-59.69" y="50.8" size="1.778" layer="96" rot="MR180"/>
</instance>
<instance part="POWER" gate="A" x="132.08" y="121.92" smashed="yes">
<attribute name="NAME" x="135.89" y="122.555" size="1.778" layer="95"/>
<attribute name="VALUE" x="125.73" y="109.22" size="1.778" layer="96"/>
</instance>
<instance part="PWMH" gate="A" x="132.08" y="88.9" smashed="yes" rot="MR180">
<attribute name="NAME" x="141.605" y="88.265" size="1.778" layer="95" rot="MR180"/>
<attribute name="VALUE" x="125.73" y="101.6" size="1.778" layer="96" rot="MR180"/>
</instance>
<instance part="JP1" gate="G$1" x="104.14" y="73.66"/>
</instances>
<busses>
</busses>
<nets>
<net name="PE5" class="0">
<segment>
<wire x1="35.56" y1="88.9" x2="66.04" y2="88.9" width="0.1524" layer="91"/>
<wire x1="66.04" y1="88.9" x2="66.04" y2="58.42" width="0.1524" layer="91"/>
<wire x1="66.04" y1="58.42" x2="129.54" y2="58.42" width="0.1524" layer="91"/>
<label x="109.22" y="59.055" size="1.778" layer="95"/>
<pinref part="PWML" gate="A" pin="4"/>
<pinref part="SV2" gate="1" pin="2"/>
</segment>
</net>
<net name="PE4" class="0">
<segment>
<wire x1="53.34" y1="55.88" x2="129.54" y2="55.88" width="0.1524" layer="91"/>
<label x="109.22" y="56.515" size="1.778" layer="95"/>
<pinref part="PWML" gate="A" pin="3"/>
<wire x1="30.48" y1="119.38" x2="30.48" y2="109.22" width="0.1524" layer="91"/>
<wire x1="30.48" y1="109.22" x2="53.34" y2="109.22" width="0.1524" layer="91"/>
<wire x1="53.34" y1="109.22" x2="53.34" y2="55.88" width="0.1524" layer="91"/>
<pinref part="SV1" gate="1" pin="2"/>
<wire x1="30.48" y1="119.38" x2="22.86" y2="119.38" width="0.1524" layer="91"/>
</segment>
</net>
<net name="N$1" class="3">
<segment>
<wire x1="58.42" y1="104.14" x2="58.42" y2="121.92" width="0.1524" layer="91"/>
<wire x1="58.42" y1="121.92" x2="58.42" y2="139.7" width="0.1524" layer="91"/>
<wire x1="5.08" y1="114.3" x2="5.08" y2="104.14" width="0.1524" layer="91"/>
<wire x1="5.08" y1="104.14" x2="5.08" y2="83.82" width="0.1524" layer="91"/>
<wire x1="5.08" y1="83.82" x2="15.24" y2="83.82" width="0.1524" layer="91"/>
<wire x1="58.42" y1="104.14" x2="5.08" y2="104.14" width="0.1524" layer="91"/>
<junction x="5.08" y="104.14"/>
<wire x1="15.24" y1="83.82" x2="15.24" y2="45.72" width="0.1524" layer="91"/>
<pinref part="JP7" gate="G$1" pin="1"/>
<pinref part="POWER" gate="A" pin="5"/>
<wire x1="129.54" y1="121.92" x2="58.42" y2="121.92" width="0.1524" layer="91"/>
<wire x1="58.42" y1="121.92" x2="58.42" y2="119.38" width="0.1524" layer="91"/>
<junction x="58.42" y="121.92"/>
<pinref part="JP6" gate="G$1" pin="5"/>
<wire x1="33.02" y1="45.72" x2="15.24" y2="45.72" width="0.1524" layer="91"/>
<pinref part="SV1" gate="1" pin="5"/>
<wire x1="7.62" y1="114.3" x2="5.08" y2="114.3" width="0.1524" layer="91"/>
<pinref part="SV2" gate="1" pin="5"/>
<wire x1="20.32" y1="83.82" x2="15.24" y2="83.82" width="0.1524" layer="91"/>
<junction x="15.24" y="83.82"/>
</segment>
</net>
<net name="N$2" class="2">
<segment>
<wire x1="129.54" y1="119.38" x2="109.22" y2="119.38" width="0.1524" layer="91"/>
<wire x1="109.22" y1="119.38" x2="109.22" y2="116.84" width="0.1524" layer="91"/>
<wire x1="129.54" y1="116.84" x2="109.22" y2="116.84" width="0.1524" layer="91"/>
<junction x="109.22" y="116.84"/>
<pinref part="POWER" gate="A" pin="6"/>
<pinref part="POWER" gate="A" pin="7"/>
<wire x1="60.96" y1="139.7" x2="60.96" y2="116.84" width="0.1524" layer="91"/>
<wire x1="60.96" y1="116.84" x2="109.22" y2="116.84" width="0.1524" layer="91"/>
<pinref part="SV1" gate="1" pin="3"/>
<wire x1="7.62" y1="116.84" x2="2.54" y2="116.84" width="0.1524" layer="91"/>
<wire x1="2.54" y1="116.84" x2="2.54" y2="106.68" width="0.1524" layer="91"/>
<wire x1="2.54" y1="106.68" x2="27.94" y2="106.68" width="0.1524" layer="91"/>
<wire x1="27.94" y1="106.68" x2="43.18" y2="106.68" width="0.1524" layer="91"/>
<wire x1="43.18" y1="106.68" x2="109.22" y2="106.68" width="0.1524" layer="91"/>
<wire x1="109.22" y1="106.68" x2="109.22" y2="116.84" width="0.1524" layer="91"/>
<wire x1="27.94" y1="116.84" x2="27.94" y2="106.68" width="0.1524" layer="91"/>
<wire x1="2.54" y1="106.68" x2="2.54" y2="86.36" width="0.1524" layer="91"/>
<wire x1="2.54" y1="86.36" x2="17.78" y2="86.36" width="0.1524" layer="91"/>
<wire x1="43.18" y1="86.36" x2="43.18" y2="106.68" width="0.1524" layer="91"/>
<junction x="2.54" y="106.68"/>
<junction x="27.94" y="106.68"/>
<junction x="43.18" y="106.68"/>
<wire x1="17.78" y1="86.36" x2="17.78" y2="48.26" width="0.1524" layer="91"/>
<pinref part="JP7" gate="G$1" pin="2"/>
<pinref part="JP6" gate="G$1" pin="4"/>
<wire x1="33.02" y1="48.26" x2="17.78" y2="48.26" width="0.1524" layer="91"/>
<pinref part="SV1" gate="1" pin="4"/>
<wire x1="27.94" y1="116.84" x2="22.86" y2="116.84" width="0.1524" layer="91"/>
<pinref part="SV2" gate="1" pin="3"/>
<wire x1="20.32" y1="86.36" x2="17.78" y2="86.36" width="0.1524" layer="91"/>
<junction x="17.78" y="86.36"/>
<pinref part="SV2" gate="1" pin="4"/>
<wire x1="43.18" y1="86.36" x2="35.56" y2="86.36" width="0.1524" layer="91"/>
</segment>
</net>
<net name="N$10" class="0">
<segment>
<wire x1="-30.48" y1="27.94" x2="-30.48" y2="25.4" width="0.1524" layer="91"/>
<pinref part="JP5" gate="G$1" pin="2"/>
<pinref part="COMMUNICATION" gate="A" pin="1"/>
<wire x1="-55.88" y1="27.94" x2="-30.48" y2="27.94" width="0.1524" layer="91"/>
</segment>
</net>
<net name="N$11" class="0">
<segment>
<wire x1="-53.34" y1="30.48" x2="-50.8" y2="30.48" width="0.1524" layer="91"/>
<wire x1="-50.8" y1="30.48" x2="-27.94" y2="30.48" width="0.1524" layer="91"/>
<wire x1="-27.94" y1="30.48" x2="-27.94" y2="25.4" width="0.1524" layer="91"/>
<pinref part="JP5" gate="G$1" pin="1"/>
<pinref part="COMMUNICATION" gate="A" pin="2"/>
<wire x1="-55.88" y1="30.48" x2="-53.34" y2="30.48" width="0.1524" layer="91"/>
</segment>
</net>
<net name="N$12" class="0">
<segment>
<wire x1="-55.88" y1="33.02" x2="27.94" y2="33.02" width="0.1524" layer="91"/>
<wire x1="27.94" y1="33.02" x2="27.94" y2="50.8" width="0.1524" layer="91"/>
<pinref part="COMMUNICATION" gate="A" pin="3"/>
<pinref part="JP6" gate="G$1" pin="3"/>
<wire x1="27.94" y1="50.8" x2="33.02" y2="50.8" width="0.1524" layer="91"/>
</segment>
</net>
<net name="N$13" class="0">
<segment>
<wire x1="-55.88" y1="35.56" x2="25.4" y2="35.56" width="0.1524" layer="91"/>
<wire x1="25.4" y1="35.56" x2="25.4" y2="53.34" width="0.1524" layer="91"/>
<pinref part="COMMUNICATION" gate="A" pin="4"/>
<pinref part="JP6" gate="G$1" pin="2"/>
<wire x1="25.4" y1="53.34" x2="33.02" y2="53.34" width="0.1524" layer="91"/>
</segment>
</net>
<net name="N$16" class="0">
<segment>
<pinref part="PWML" gate="A" pin="8"/>
<wire x1="129.54" y1="68.58" x2="121.92" y2="68.58" width="0.1524" layer="91"/>
<wire x1="121.92" y1="68.58" x2="121.92" y2="76.2" width="0.1524" layer="91"/>
<pinref part="JP1" gate="G$1" pin="4"/>
<wire x1="121.92" y1="76.2" x2="109.22" y2="76.2" width="0.1524" layer="91"/>
</segment>
</net>
<net name="N$17" class="0">
<segment>
<pinref part="PWML" gate="A" pin="7"/>
<wire x1="129.54" y1="66.04" x2="119.38" y2="66.04" width="0.1524" layer="91"/>
<wire x1="119.38" y1="66.04" x2="119.38" y2="73.66" width="0.1524" layer="91"/>
<pinref part="JP1" gate="G$1" pin="3"/>
<wire x1="119.38" y1="73.66" x2="109.22" y2="73.66" width="0.1524" layer="91"/>
</segment>
</net>
<net name="N$18" class="0">
<segment>
<pinref part="PWML" gate="A" pin="6"/>
<wire x1="129.54" y1="63.5" x2="116.84" y2="63.5" width="0.1524" layer="91"/>
<wire x1="116.84" y1="63.5" x2="116.84" y2="71.12" width="0.1524" layer="91"/>
<pinref part="JP1" gate="G$1" pin="2"/>
<wire x1="109.22" y1="71.12" x2="116.84" y2="71.12" width="0.1524" layer="91"/>
</segment>
</net>
<net name="N$19" class="0">
<segment>
<pinref part="PWML" gate="A" pin="5"/>
<wire x1="129.54" y1="60.96" x2="114.3" y2="60.96" width="0.1524" layer="91"/>
<wire x1="114.3" y1="60.96" x2="114.3" y2="68.58" width="0.1524" layer="91"/>
<pinref part="JP1" gate="G$1" pin="1"/>
<wire x1="109.22" y1="68.58" x2="114.3" y2="68.58" width="0.1524" layer="91"/>
</segment>
</net>
<net name="N$3" class="0">
<segment>
<pinref part="JP1" gate="G$1" pin="6"/>
<pinref part="PWMH" gate="A" pin="2"/>
<wire x1="109.22" y1="81.28" x2="129.54" y2="81.28" width="0.1524" layer="91"/>
</segment>
</net>
<net name="N$4" class="0">
<segment>
<pinref part="JP1" gate="G$1" pin="5"/>
<pinref part="PWMH" gate="A" pin="1"/>
<wire x1="109.22" y1="78.74" x2="129.54" y2="78.74" width="0.1524" layer="91"/>
</segment>
</net>
<net name="N$5" class="0">
<segment>
<pinref part="JP8" gate="G$1" pin="1"/>
<pinref part="ADCL" gate="A" pin="5"/>
<wire x1="-71.12" y1="83.82" x2="-55.88" y2="83.82" width="0.1524" layer="91"/>
</segment>
</net>
</nets>
</sheet>
</sheets>
</schematic>
</drawing>
<compatibility>
<note version="6.3" minversion="6.2.2" severity="warning">
Since Version 6.2.2 text objects can contain more than one line,
which will not be processed correctly with this version.
</note>
</compatibility>
</eagle>
